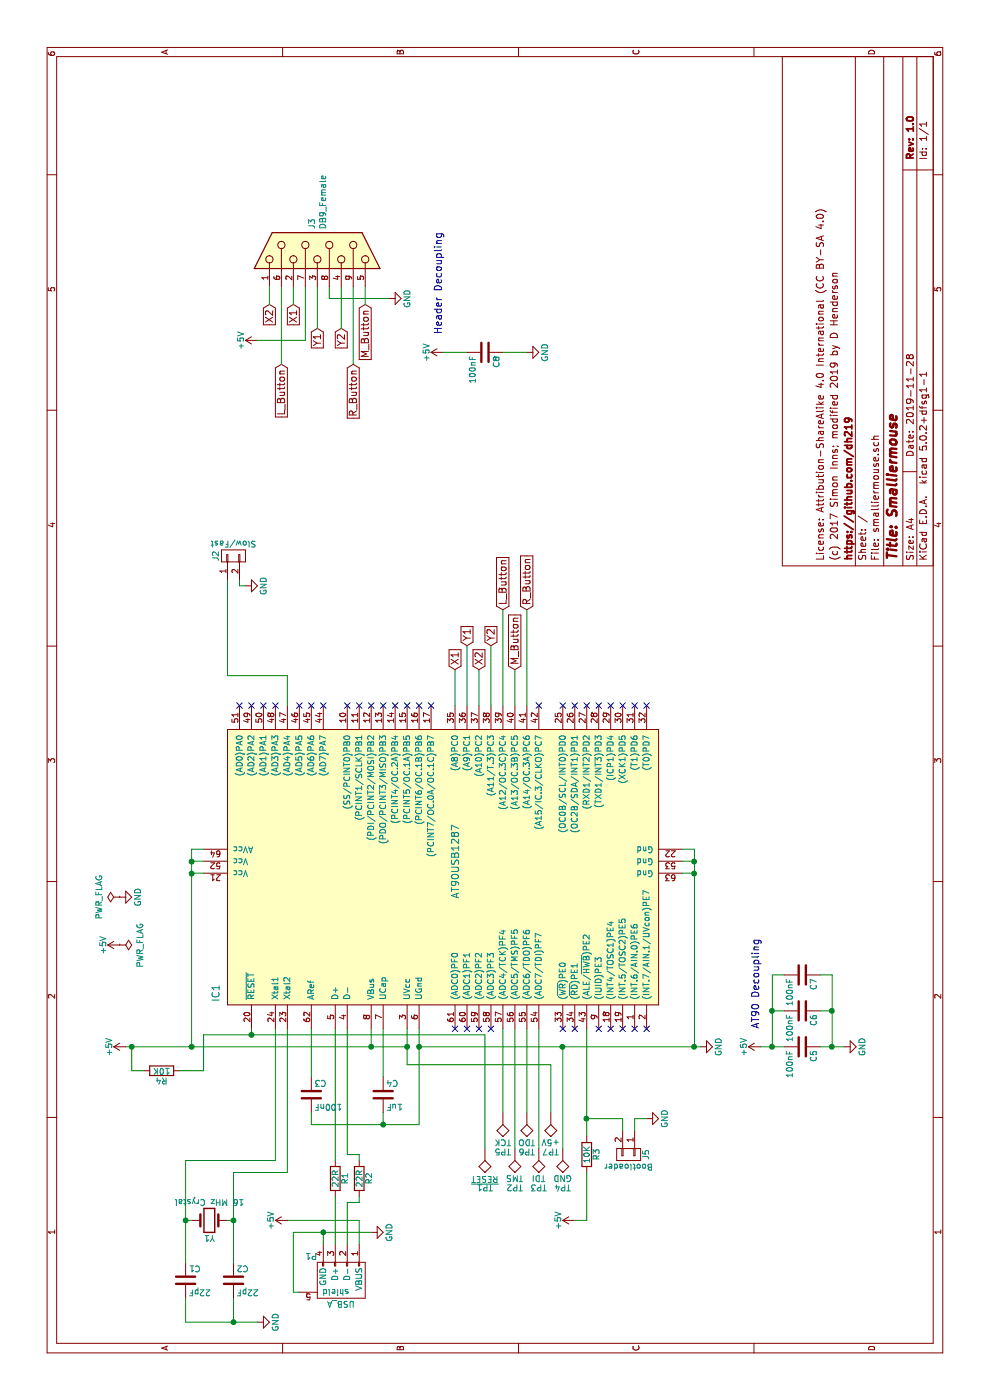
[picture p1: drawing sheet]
EESchema Schematic File Version 4
LIBS:smalliermouse-cache
EELAYER 26 0
EELAYER END
$Descr A4 11693 8268
encoding utf-8
Sheet 1 1
Title "Smalliermouse"
Date "2019-11-28"
Rev "1.0"
Comp "https://github.com/dh219"
Comment1 "(c) 2017 Simon Inns; modified 2019 by D Henderson"
Comment2 "License: Attribution-ShareAlike 4.0 International (CC BY-SA 4.0)"
Comment3 ""
Comment4 ""
$EndDescr
$Comp
L smalliermouse-rescue:AT90USB1287-RESCUE-SmallyMouse2-SmallyMouse2-rescue IC1
U 1 1
P 4500 3700
F 0 "IC1" H 3400 5600 60  0000 C CNN
F 1 "AT90USB1287" H 4500 3600 60  0000 C CNN
F 2 "Package_QFP:TQFP-64_14x14mm_P0.8mm" H 4500 3300 60  0001 C CNN
F 3 "" H 4500 3300 60  0001 C CNN
	1    4500 3700
	1    0    0    -1  
$EndComp
$Comp
L smalliermouse-rescue:USB_A-RESCUE-SmallyMouse2-SmallyMouse2-rescue P1
U 1 1
P 1000 2800
F 0 "P1" H 1200 2600 50  0000 C CNN
F 1 "USB_A" H 950 3000 50  0000 C CNN
F 2 "Connector_USB:USB_A_CNCTech_1001-011-01101_Horizontal" V 950 2700 50  0001 C CNN
F 3 "" V 950 2700 50  0000 C CNN
	1    1000 2800
	0    -1   -1   0   
$EndComp
$Comp
L smalliermouse-rescue:R-SmallyMouse2-rescue R2
U 1 1
P 1850 3000
F 0 "R2" V 1930 3000 50  0000 C CNN
F 1 "22R" V 1850 3000 50  0000 C CNN
F 2 "Resistor_SMD:R_0805_2012Metric_Pad1.15x1.40mm_HandSolder" V 1780 3000 50  0001 C CNN
F 3 "" H 1850 3000 50  0000 C CNN
	1    1850 3000
	0    1    1    0   
$EndComp
$Comp
L smalliermouse-rescue:R-SmallyMouse2-rescue R1
U 1 1
P 1850 2800
F 0 "R1" V 1930 2800 50  0000 C CNN
F 1 "22R" V 1850 2800 50  0000 C CNN
F 2 "Resistor_SMD:R_0805_2012Metric_Pad1.15x1.40mm_HandSolder" V 1780 2800 50  0001 C CNN
F 3 "" H 1850 2800 50  0000 C CNN
	1    1850 2800
	0    1    1    0   
$EndComp
Wire Wire Line
	3100 2800 2000 2800
Wire Wire Line
	3100 2900 2050 2900
Wire Wire Line
	2050 2900 2050 3000
Wire Wire Line
	2050 3000 2000 3000
Wire Wire Line
	1700 2800 1300 2800
Wire Wire Line
	1700 3000 1650 3000
Wire Wire Line
	1650 3000 1650 2900
Wire Wire Line
	1650 2900 1300 2900
Wire Wire Line
	2950 3100 3100 3100
Wire Wire Line
	2950 1050 2950 1100
Wire Wire Line
	4400 1700 4400 1600
Wire Wire Line
	2950 1600 4400 1600
Connection ~ 2950 1600
Wire Wire Line
	4500 1600 4500 1700
Connection ~ 4400 1600
Wire Wire Line
	4600 1600 4600 1700
Connection ~ 4500 1600
Wire Wire Line
	2800 3400 2950 3400
Connection ~ 2950 3100
Wire Wire Line
	2950 3500 2950 4700
Wire Wire Line
	4400 5700 4400 5800
Wire Wire Line
	2950 5800 4400 5800
Connection ~ 2950 5800
Wire Wire Line
	4500 5800 4500 5700
Connection ~ 4400 5800
Wire Wire Line
	4600 5800 4600 5700
Connection ~ 4500 5800
Wire Wire Line
	900  2500 900  2450
Wire Wire Line
	900  2450 1400 2450
Wire Wire Line
	1400 2450 1400 2700
Wire Wire Line
	1300 2700 1400 2700
Connection ~ 1400 2700
Wire Wire Line
	1300 3000 1500 3000
Wire Wire Line
	1500 3000 1500 2400
$Comp
L power:GND #PWR01
U 1 1
P 1400 3100
F 0 "#PWR01" H 1400 2850 50  0001 C CNN
F 1 "GND" H 1400 2950 50  0000 C CNN
F 2 "" H 1400 3100 50  0000 C CNN
F 3 "" H 1400 3100 50  0000 C CNN
	1    1400 3100
	1    0    0    -1  
$EndComp
$Comp
L power:+5V #PWR02
U 1 1
P 1500 2400
F 0 "#PWR02" H 1500 2250 50  0001 C CNN
F 1 "+5V" H 1500 2540 50  0000 C CNN
F 2 "" H 1500 2400 50  0000 C CNN
F 3 "" H 1500 2400 50  0000 C CNN
	1    1500 2400
	1    0    0    -1  
$EndComp
$Comp
L power:+5V #PWR03
U 1 1
P 2950 1050
F 0 "#PWR03" H 2950 900 50  0001 C CNN
F 1 "+5V" H 2950 1190 50  0000 C CNN
F 2 "" H 2950 1050 50  0000 C CNN
F 3 "" H 2950 1050 50  0000 C CNN
	1    2950 1050
	1    0    0    -1  
$EndComp
$Comp
L power:GND #PWR04
U 1 1
P 2950 5850
F 0 "#PWR04" H 2950 5600 50  0001 C CNN
F 1 "GND" H 2950 5700 50  0000 C CNN
F 2 "" H 2950 5850 50  0000 C CNN
F 3 "" H 2950 5850 50  0000 C CNN
	1    2950 5850
	1    0    0    -1  
$EndComp
$Comp
L smalliermouse-rescue:C-SmallyMouse2-rescue C3
U 1 1
P 2550 2600
F 0 "C3" H 2575 2700 50  0000 L CNN
F 1 "100nF" H 2575 2500 50  0000 L CNN
F 2 "Capacitor_SMD:C_0805_2012Metric_Pad1.15x1.40mm_HandSolder" H 2588 2450 50  0001 C CNN
F 3 "" H 2550 2600 50  0000 C CNN
	1    2550 2600
	0    1    1    0   
$EndComp
Wire Wire Line
	3100 2600 2700 2600
Wire Wire Line
	2400 2600 2300 2600
Wire Wire Line
	2300 2600 2300 3200
Connection ~ 2950 3500
$Comp
L smalliermouse-rescue:C-SmallyMouse2-rescue C4
U 1 1
P 2550 3200
F 0 "C4" H 2575 3300 50  0000 L CNN
F 1 "1uF" H 2575 3100 50  0000 L CNN
F 2 "Capacitor_SMD:C_0805_2012Metric_Pad1.15x1.40mm_HandSolder" H 2588 3050 50  0001 C CNN
F 3 "" H 2550 3200 50  0000 C CNN
	1    2550 3200
	0    1    1    0   
$EndComp
Wire Wire Line
	2400 3200 2300 3200
Connection ~ 2300 3200
$Comp
L smalliermouse-rescue:Crystal-SmallyMouse2-rescue Y1
U 1 1
P 1500 1750
F 0 "Y1" H 1500 1900 50  0000 C CNN
F 1 "16 MHz Crystal" H 1500 1600 50  0000 C CNN
F 2 "Crystal:Crystal_SMD_5032-2Pin_5.0x3.2mm_HandSoldering" H 1500 1750 50  0001 C CNN
F 3 "" H 1500 1750 50  0000 C CNN
	1    1500 1750
	0    -1   -1   0   
$EndComp
$Comp
L smalliermouse-rescue:C-SmallyMouse2-rescue C1
U 1 1
P 1000 1550
F 0 "C1" H 1025 1650 50  0000 L CNN
F 1 "22pF" H 1025 1450 50  0000 L CNN
F 2 "Capacitor_SMD:C_0805_2012Metric_Pad1.15x1.40mm_HandSolder" H 1038 1400 50  0001 C CNN
F 3 "" H 1000 1550 50  0000 C CNN
	1    1000 1550
	0    1    1    0   
$EndComp
$Comp
L smalliermouse-rescue:C-SmallyMouse2-rescue C2
U 1 1
P 1000 1950
F 0 "C2" H 1025 2050 50  0000 L CNN
F 1 "22pF" H 1025 1850 50  0000 L CNN
F 2 "Capacitor_SMD:C_0805_2012Metric_Pad1.15x1.40mm_HandSolder" H 1038 1800 50  0001 C CNN
F 3 "" H 1000 1950 50  0000 C CNN
	1    1000 1950
	0    1    1    0   
$EndComp
Wire Wire Line
	3100 2300 2000 2300
Wire Wire Line
	2000 2300 2000 1550
Wire Wire Line
	2000 1550 1500 1550
Wire Wire Line
	3100 2400 1900 2400
Wire Wire Line
	1900 2400 1900 1950
Wire Wire Line
	1900 1950 1500 1950
Wire Wire Line
	1500 1900 1500 1950
Connection ~ 1500 1950
Wire Wire Line
	1500 1600 1500 1550
Connection ~ 1500 1550
Wire Wire Line
	850  1550 650  1550
Wire Wire Line
	650  1550 650  1950
Wire Wire Line
	850  1950 650  1950
Connection ~ 650  1950
$Comp
L power:GND #PWR05
U 1 1
P 650 2150
F 0 "#PWR05" H 650 1900 50  0001 C CNN
F 1 "GND" H 650 2000 50  0000 C CNN
F 2 "" H 650 2150 50  0000 C CNN
F 3 "" H 650 2150 50  0000 C CNN
	1    650  2150
	1    0    0    -1  
$EndComp
$Comp
L smalliermouse-rescue:C-SmallyMouse2-rescue C5
U 1 1
P 2950 6700
F 0 "C5" H 2975 6800 50  0000 L CNN
F 1 "100nF" H 2975 6600 50  0000 L CNN
F 2 "Capacitor_SMD:C_0805_2012Metric_Pad1.15x1.40mm_HandSolder" H 2988 6550 50  0001 C CNN
F 3 "" H 2950 6700 50  0000 C CNN
	1    2950 6700
	-1   0    0    1   
$EndComp
$Comp
L smalliermouse-rescue:C-SmallyMouse2-rescue C6
U 1 1
P 3250 6700
F 0 "C6" H 3275 6800 50  0000 L CNN
F 1 "100nF" H 3275 6600 50  0000 L CNN
F 2 "Capacitor_SMD:C_0805_2012Metric_Pad1.15x1.40mm_HandSolder" H 3288 6550 50  0001 C CNN
F 3 "" H 3250 6700 50  0000 C CNN
	1    3250 6700
	-1   0    0    1   
$EndComp
$Comp
L smalliermouse-rescue:C-SmallyMouse2-rescue C7
U 1 1
P 3550 6700
F 0 "C7" H 3575 6800 50  0000 L CNN
F 1 "100nF" H 3575 6600 50  0000 L CNN
F 2 "Capacitor_SMD:C_0805_2012Metric_Pad1.15x1.40mm_HandSolder" H 3588 6550 50  0001 C CNN
F 3 "" H 3550 6700 50  0000 C CNN
	1    3550 6700
	-1   0    0    1   
$EndComp
Wire Wire Line
	2950 6350 2950 6450
Wire Wire Line
	2950 6450 3250 6450
Wire Wire Line
	3550 6450 3550 6550
Wire Wire Line
	2950 6850 2950 6950
Wire Wire Line
	2950 6950 3250 6950
Wire Wire Line
	3550 6950 3550 6850
Wire Wire Line
	3250 6850 3250 6950
Connection ~ 3250 6950
Wire Wire Line
	3250 6550 3250 6450
Connection ~ 3250 6450
Connection ~ 2950 6450
Connection ~ 2950 6950
$Comp
L power:GND #PWR06
U 1 1
P 2950 7050
F 0 "#PWR06" H 2950 6800 50  0001 C CNN
F 1 "GND" H 2950 6900 50  0000 C CNN
F 2 "" H 2950 7050 50  0000 C CNN
F 3 "" H 2950 7050 50  0000 C CNN
	1    2950 7050
	1    0    0    -1  
$EndComp
$Comp
L power:+5V #PWR07
U 1 1
P 2950 6350
F 0 "#PWR07" H 2950 6200 50  0001 C CNN
F 1 "+5V" H 2950 6490 50  0000 C CNN
F 2 "" H 2950 6350 50  0000 C CNN
F 3 "" H 2950 6350 50  0000 C CNN
	1    2950 6350
	1    0    0    -1  
$EndComp
Text Notes 3100 6350 0    60   ~ 0
AT90 Decoupling
NoConn ~ 5800 2000
NoConn ~ 5800 2100
NoConn ~ 5800 2200
NoConn ~ 5800 2300
NoConn ~ 3100 5400
NoConn ~ 3100 5300
NoConn ~ 3100 5200
NoConn ~ 3100 5100
NoConn ~ 3100 5000
NoConn ~ 3100 4800
NoConn ~ 3100 4700
NoConn ~ 3100 4100
NoConn ~ 3100 4000
NoConn ~ 3100 3900
NoConn ~ 3100 3800
Wire Wire Line
	3100 3200 2700 3200
Wire Wire Line
	2300 3500 2950 3500
$Comp
L smalliermouse-rescue:TEST-SmallyMouse2-rescue TP5
U 1 1
P 2400 4200
F 0 "TP5" H 2400 4500 50  0000 C BNN
F 1 "TCK" H 2400 4450 50  0000 C CNN
F 2 "TestPoint:TestPoint_Pad_1.0x1.0mm" H 2400 4200 50  0001 C CNN
F 3 "" H 2400 4200 50  0000 C CNN
	1    2400 4200
	0    -1   -1   0   
$EndComp
$Comp
L smalliermouse-rescue:TEST-SmallyMouse2-rescue TP2
U 1 1
P 2100 4300
F 0 "TP2" H 2100 4600 50  0000 C BNN
F 1 "TMS" H 2100 4550 50  0000 C CNN
F 2 "TestPoint:TestPoint_Pad_1.0x1.0mm" H 2100 4300 50  0001 C CNN
F 3 "" H 2100 4300 50  0000 C CNN
	1    2100 4300
	0    -1   -1   0   
$EndComp
$Comp
L smalliermouse-rescue:TEST-SmallyMouse2-rescue TP6
U 1 1
P 2400 4400
F 0 "TP6" H 2400 4700 50  0000 C BNN
F 1 "TDO" H 2400 4650 50  0000 C CNN
F 2 "TestPoint:TestPoint_Pad_1.0x1.0mm" H 2400 4400 50  0001 C CNN
F 3 "" H 2400 4400 50  0000 C CNN
	1    2400 4400
	0    -1   -1   0   
$EndComp
$Comp
L smalliermouse-rescue:TEST-SmallyMouse2-rescue TP3
U 1 1
P 2100 4500
F 0 "TP3" H 2100 4800 50  0000 C BNN
F 1 "TDI" H 2100 4750 50  0000 C CNN
F 2 "TestPoint:TestPoint_Pad_1.0x1.0mm" H 2100 4500 50  0001 C CNN
F 3 "" H 2100 4500 50  0000 C CNN
	1    2100 4500
	0    -1   -1   0   
$EndComp
$Comp
L smalliermouse-rescue:TEST-SmallyMouse2-rescue TP1
U 1 1
P 2100 4050
F 0 "TP1" H 2100 4350 50  0000 C BNN
F 1 "~RESET" H 2100 4300 50  0000 C CNN
F 2 "TestPoint:TestPoint_Pad_1.0x1.0mm" H 2100 4050 50  0001 C CNN
F 3 "" H 2100 4050 50  0000 C CNN
	1    2100 4050
	0    -1   -1   0   
$EndComp
$Comp
L smalliermouse-rescue:TEST-SmallyMouse2-rescue TP7
U 1 1
P 2400 4600
F 0 "TP7" H 2400 4900 50  0000 C BNN
F 1 "+5V" H 2400 4850 50  0000 C CNN
F 2 "TestPoint:TestPoint_Pad_1.0x1.0mm" H 2400 4600 50  0001 C CNN
F 3 "" H 2400 4600 50  0000 C CNN
	1    2400 4600
	0    -1   -1   0   
$EndComp
$Comp
L smalliermouse-rescue:TEST-SmallyMouse2-rescue TP4
U 1 1
P 2100 4700
F 0 "TP4" H 2100 5000 50  0000 C BNN
F 1 "GND" H 2100 4950 50  0000 C CNN
F 2 "TestPoint:TestPoint_Pad_1.0x1.0mm" H 2100 4700 50  0001 C CNN
F 3 "" H 2100 4700 50  0000 C CNN
	1    2100 4700
	0    -1   -1   0   
$EndComp
Wire Wire Line
	3050 1700 3050 2100
Wire Wire Line
	3050 2100 3100 2100
Wire Wire Line
	2800 4600 2800 3400
Connection ~ 2950 3400
Connection ~ 2950 4700
Text GLabel 6600 4400 2    60   Input ~ 0
R_Button
Text GLabel 6100 4300 2    60   Input ~ 0
M_Button
Text GLabel 6600 4200 2    60   Input ~ 0
L_Button
Text GLabel 6100 3800 2    60   Input ~ 0
X1
Text GLabel 6100 4000 2    60   Input ~ 0
X2
Text GLabel 6300 3900 2    60   Input ~ 0
Y1
Text GLabel 6300 4100 2    60   Input ~ 0
Y2
Wire Wire Line
	5800 3800 6100 3800
Wire Wire Line
	5800 3900 6300 3900
Wire Wire Line
	5800 4000 6100 4000
Wire Wire Line
	5800 4100 6300 4100
Wire Wire Line
	5800 4200 6600 4200
Wire Wire Line
	5800 4300 6100 4300
Wire Wire Line
	5800 4400 6600 4400
NoConn ~ 5800 4500
$Comp
L smalliermouse-rescue:CONN_01X02-SmallyMouse2-rescue J2
U 1 1
P 7050 1950
F 0 "J2" H 7050 2100 50  0000 C CNN
F 1 "Slow/Fast" V 7150 1950 50  0000 C CNN
F 2 "Connector_PinHeader_2.54mm:PinHeader_1x02_P2.54mm_Vertical" H 7050 1950 50  0001 C CNN
F 3 "" H 7050 1950 50  0001 C CNN
	1    7050 1950
	1    0    0    -1  
$EndComp
$Comp
L power:GND #PWR010
U 1 1
P 6800 2050
F 0 "#PWR010" H 6800 1800 50  0001 C CNN
F 1 "GND" H 6800 1900 50  0000 C CNN
F 2 "" H 6800 2050 50  0000 C CNN
F 3 "" H 6800 2050 50  0000 C CNN
	1    6800 2050
	1    0    0    -1  
$EndComp
Wire Wire Line
	6850 2000 6800 2000
Wire Wire Line
	6800 2000 6800 2050
Text GLabel 8650 2950 0    60   Input ~ 0
R_Button
Text GLabel 9150 3050 0    60   Input ~ 0
M_Button
Text GLabel 8650 2350 0    60   Input ~ 0
L_Button
Text GLabel 9150 2450 0    60   Input ~ 0
X1
Text GLabel 9150 2250 0    60   Input ~ 0
X2
Text GLabel 8950 2650 0    60   Input ~ 0
Y1
Text GLabel 8950 2850 0    60   Input ~ 0
Y2
Wire Wire Line
	9150 2450 9300 2450
Wire Wire Line
	8950 2650 9300 2650
Wire Wire Line
	8950 2850 9300 2850
Wire Wire Line
	8650 2350 9300 2350
Wire Wire Line
	9150 3050 9300 3050
Wire Wire Line
	8650 2950 9300 2950
$Comp
L power:GND #PWR011
U 1 1
P 9200 3250
F 0 "#PWR011" H 9200 3000 50  0001 C CNN
F 1 "GND" H 9200 3100 50  0000 C CNN
F 2 "" H 9200 3250 50  0000 C CNN
F 3 "" H 9200 3250 50  0000 C CNN
	1    9200 3250
	1    0    0    -1  
$EndComp
Wire Wire Line
	9300 2750 9200 2750
$Comp
L power:+5V #PWR012
U 1 1
P 8850 2150
F 0 "#PWR012" H 8850 2000 50  0001 C CNN
F 1 "+5V" H 8850 2290 50  0000 C CNN
F 2 "" H 8850 2150 50  0000 C CNN
F 3 "" H 8850 2150 50  0000 C CNN
	1    8850 2150
	1    0    0    -1  
$EndComp
Wire Wire Line
	9300 2550 8850 2550
Wire Wire Line
	8850 2550 8850 2150
Wire Wire Line
	5800 2400 6050 2400
Wire Wire Line
	6050 2400 6050 1900
Wire Wire Line
	6050 1900 6850 1900
NoConn ~ 5800 2500
NoConn ~ 5800 2600
NoConn ~ 5800 2700
NoConn ~ 5800 2900
NoConn ~ 5800 3000
NoConn ~ 5800 3100
NoConn ~ 5800 3200
NoConn ~ 5800 3300
NoConn ~ 5800 3400
NoConn ~ 5800 3500
NoConn ~ 5800 3600
$Comp
L smalliermouse-rescue:C-SmallyMouse2-rescue C8
U 1 1
P 8750 4050
F 0 "C8" H 8775 4150 50  0000 L CNN
F 1 "100nF" H 8775 3950 50  0000 L CNN
F 2 "Capacitor_SMD:C_0805_2012Metric_Pad1.15x1.40mm_HandSolder" H 8788 3900 50  0001 C CNN
F 3 "" H 8750 4050 50  0000 C CNN
	1    8750 4050
	-1   0    0    1   
$EndComp
$Comp
L power:GND #PWR014
U 1 1
P 8750 4400
F 0 "#PWR014" H 8750 4150 50  0001 C CNN
F 1 "GND" H 8750 4250 50  0000 C CNN
F 2 "" H 8750 4400 50  0000 C CNN
F 3 "" H 8750 4400 50  0000 C CNN
	1    8750 4400
	1    0    0    -1  
$EndComp
$Comp
L power:+5V #PWR015
U 1 1
P 8750 3700
F 0 "#PWR015" H 8750 3550 50  0001 C CNN
F 1 "+5V" H 8750 3840 50  0000 C CNN
F 2 "" H 8750 3700 50  0000 C CNN
F 3 "" H 8750 3700 50  0000 C CNN
	1    8750 3700
	1    0    0    -1  
$EndComp
Text Notes 8900 3700 0    60   ~ 0
Header Decoupling
Wire Wire Line
	2200 4900 2350 4900
$Comp
L power:GND #PWR018
U 1 1
P 2350 5400
F 0 "#PWR018" H 2350 5150 50  0001 C CNN
F 1 "GND" H 2350 5250 50  0000 C CNN
F 2 "" H 2350 5400 50  0000 C CNN
F 3 "" H 2350 5400 50  0000 C CNN
	1    2350 5400
	1    0    0    -1  
$EndComp
$Comp
L smalliermouse-rescue:R-SmallyMouse2-rescue R3
U 1 1
P 2050 4900
F 0 "R3" V 2130 4900 50  0000 C CNN
F 1 "10K" V 2050 4900 50  0000 C CNN
F 2 "Resistor_SMD:R_0805_2012Metric_Pad1.15x1.40mm_HandSolder" V 1980 4900 50  0001 C CNN
F 3 "" H 2050 4900 50  0000 C CNN
	1    2050 4900
	0    1    1    0   
$EndComp
$Comp
L power:+5V #PWR019
U 1 1
P 1500 4800
F 0 "#PWR019" H 1500 4650 50  0001 C CNN
F 1 "+5V" H 1500 4940 50  0000 C CNN
F 2 "" H 1500 4800 50  0000 C CNN
F 3 "" H 1500 4800 50  0000 C CNN
	1    1500 4800
	1    0    0    -1  
$EndComp
Wire Wire Line
	1900 4900 1500 4900
Wire Wire Line
	1500 4900 1500 4800
$Comp
L smalliermouse-rescue:R-SmallyMouse2-rescue R4
U 1 1
P 2750 1350
F 0 "R4" V 2830 1350 50  0000 C CNN
F 1 "10K" V 2750 1350 50  0000 C CNN
F 2 "Resistor_SMD:R_0805_2012Metric_Pad1.15x1.40mm_HandSolder" V 2680 1350 50  0001 C CNN
F 3 "" H 2750 1350 50  0000 C CNN
	1    2750 1350
	-1   0    0    1   
$EndComp
Connection ~ 3050 2100
Wire Wire Line
	2750 1500 2750 1700
Wire Wire Line
	2750 1200 2750 1100
Wire Wire Line
	2750 1100 2950 1100
Connection ~ 2950 1100
$Comp
L smalliermouse-rescue:CONN_01X02-SmallyMouse2-rescue J5
U 1 1
P 2050 5250
F 0 "J5" H 2050 5400 50  0000 C CNN
F 1 "Bootloader" V 2150 5250 50  0000 C CNN
F 2 "Connector_PinHeader_2.54mm:PinHeader_1x02_P2.54mm_Vertical" H 2050 5250 50  0001 C CNN
F 3 "" H 2050 5250 50  0001 C CNN
	1    2050 5250
	-1   0    0    1   
$EndComp
Wire Wire Line
	2250 5300 2350 5300
Wire Wire Line
	2350 5300 2350 5400
Wire Wire Line
	2250 5200 2350 5200
Wire Wire Line
	2350 5200 2350 4900
Connection ~ 2350 4900
Wire Wire Line
	2950 1600 2950 3100
Wire Wire Line
	4400 1600 4500 1600
Wire Wire Line
	4500 1600 4600 1600
Wire Wire Line
	2950 3100 2950 3400
Wire Wire Line
	2950 5800 2950 5850
Wire Wire Line
	4400 5800 4500 5800
Wire Wire Line
	4500 5800 4600 5800
Wire Wire Line
	1400 2700 1400 3100
Wire Wire Line
	2950 3500 3100 3500
Wire Wire Line
	2300 3200 2300 3500
Wire Wire Line
	1500 1950 1150 1950
Wire Wire Line
	1500 1550 1150 1550
Wire Wire Line
	650  1950 650  2150
Wire Wire Line
	3250 6950 3550 6950
Wire Wire Line
	3250 6450 3550 6450
Wire Wire Line
	2950 6450 2950 6550
Wire Wire Line
	2950 6950 2950 7050
Wire Wire Line
	2950 3400 3100 3400
Wire Wire Line
	2950 4700 2950 5800
Wire Wire Line
	3050 2100 3050 4050
Wire Wire Line
	2750 1700 3050 1700
Wire Wire Line
	2950 1100 2950 1600
Wire Wire Line
	2350 4900 3100 4900
$Comp
L Connector:DB9_Female J3
U 1 1
P 9600 2650
F 0 "J3" H 9779 2696 50  0000 L CNN
F 1 "DB9_Female" H 9779 2605 50  0000 L CNN
F 2 "Connector_Dsub:DSUB-9_Female_EdgeMount_P2.77mm" H 9600 2650 50  0001 C CNN
F 3 " ~" H 9600 2650 50  0001 C CNN
	1    9600 2650
	1    0    0    -1  
$EndComp
Wire Wire Line
	9150 2250 9300 2250
Wire Wire Line
	9200 2750 9200 3250
$Comp
L power:PWR_FLAG #FLG0101
U 1 1
P 3800 1000
F 0 "#FLG0101" H 3800 1075 50  0001 C CNN
F 1 "PWR_FLAG" H 3800 1173 50  0000 C CNN
F 2 "" H 3800 1000 50  0001 C CNN
F 3 "~" H 3800 1000 50  0001 C CNN
	1    3800 1000
	-1   0    0    1   
$EndComp
$Comp
L power:+5V #PWR0101
U 1 1
P 3800 1000
F 0 "#PWR0101" H 3800 850 50  0001 C CNN
F 1 "+5V" H 3800 1140 50  0000 C CNN
F 2 "" H 3800 1000 50  0000 C CNN
F 3 "" H 3800 1000 50  0000 C CNN
	1    3800 1000
	1    0    0    -1  
$EndComp
$Comp
L power:PWR_FLAG #FLG0102
U 1 1
P 4200 1000
F 0 "#FLG0102" H 4200 1075 50  0001 C CNN
F 1 "PWR_FLAG" H 4200 1174 50  0000 C CNN
F 2 "" H 4200 1000 50  0001 C CNN
F 3 "~" H 4200 1000 50  0001 C CNN
	1    4200 1000
	1    0    0    -1  
$EndComp
$Comp
L power:GND #PWR0102
U 1 1
P 4200 1000
F 0 "#PWR0102" H 4200 750 50  0001 C CNN
F 1 "GND" H 4200 850 50  0000 C CNN
F 2 "" H 4200 1000 50  0000 C CNN
F 3 "" H 4200 1000 50  0000 C CNN
	1    4200 1000
	1    0    0    -1  
$EndComp
Wire Wire Line
	8750 3700 8750 3900
Wire Wire Line
	8750 4200 8750 4400
NoConn ~ 5800 4700
NoConn ~ 5800 4800
NoConn ~ 5800 4900
NoConn ~ 5800 5000
NoConn ~ 5800 5100
NoConn ~ 5800 5200
NoConn ~ 5800 5300
NoConn ~ 5800 5400
Wire Wire Line
	2100 4300 3100 4300
Wire Wire Line
	2400 4400 3100 4400
Wire Wire Line
	2100 4500 3100 4500
Wire Wire Line
	2400 4600 2800 4600
Wire Wire Line
	2100 4700 2950 4700
Wire Wire Line
	2100 4050 3050 4050
Wire Wire Line
	2400 4200 3100 4200
$EndSCHEMATC
